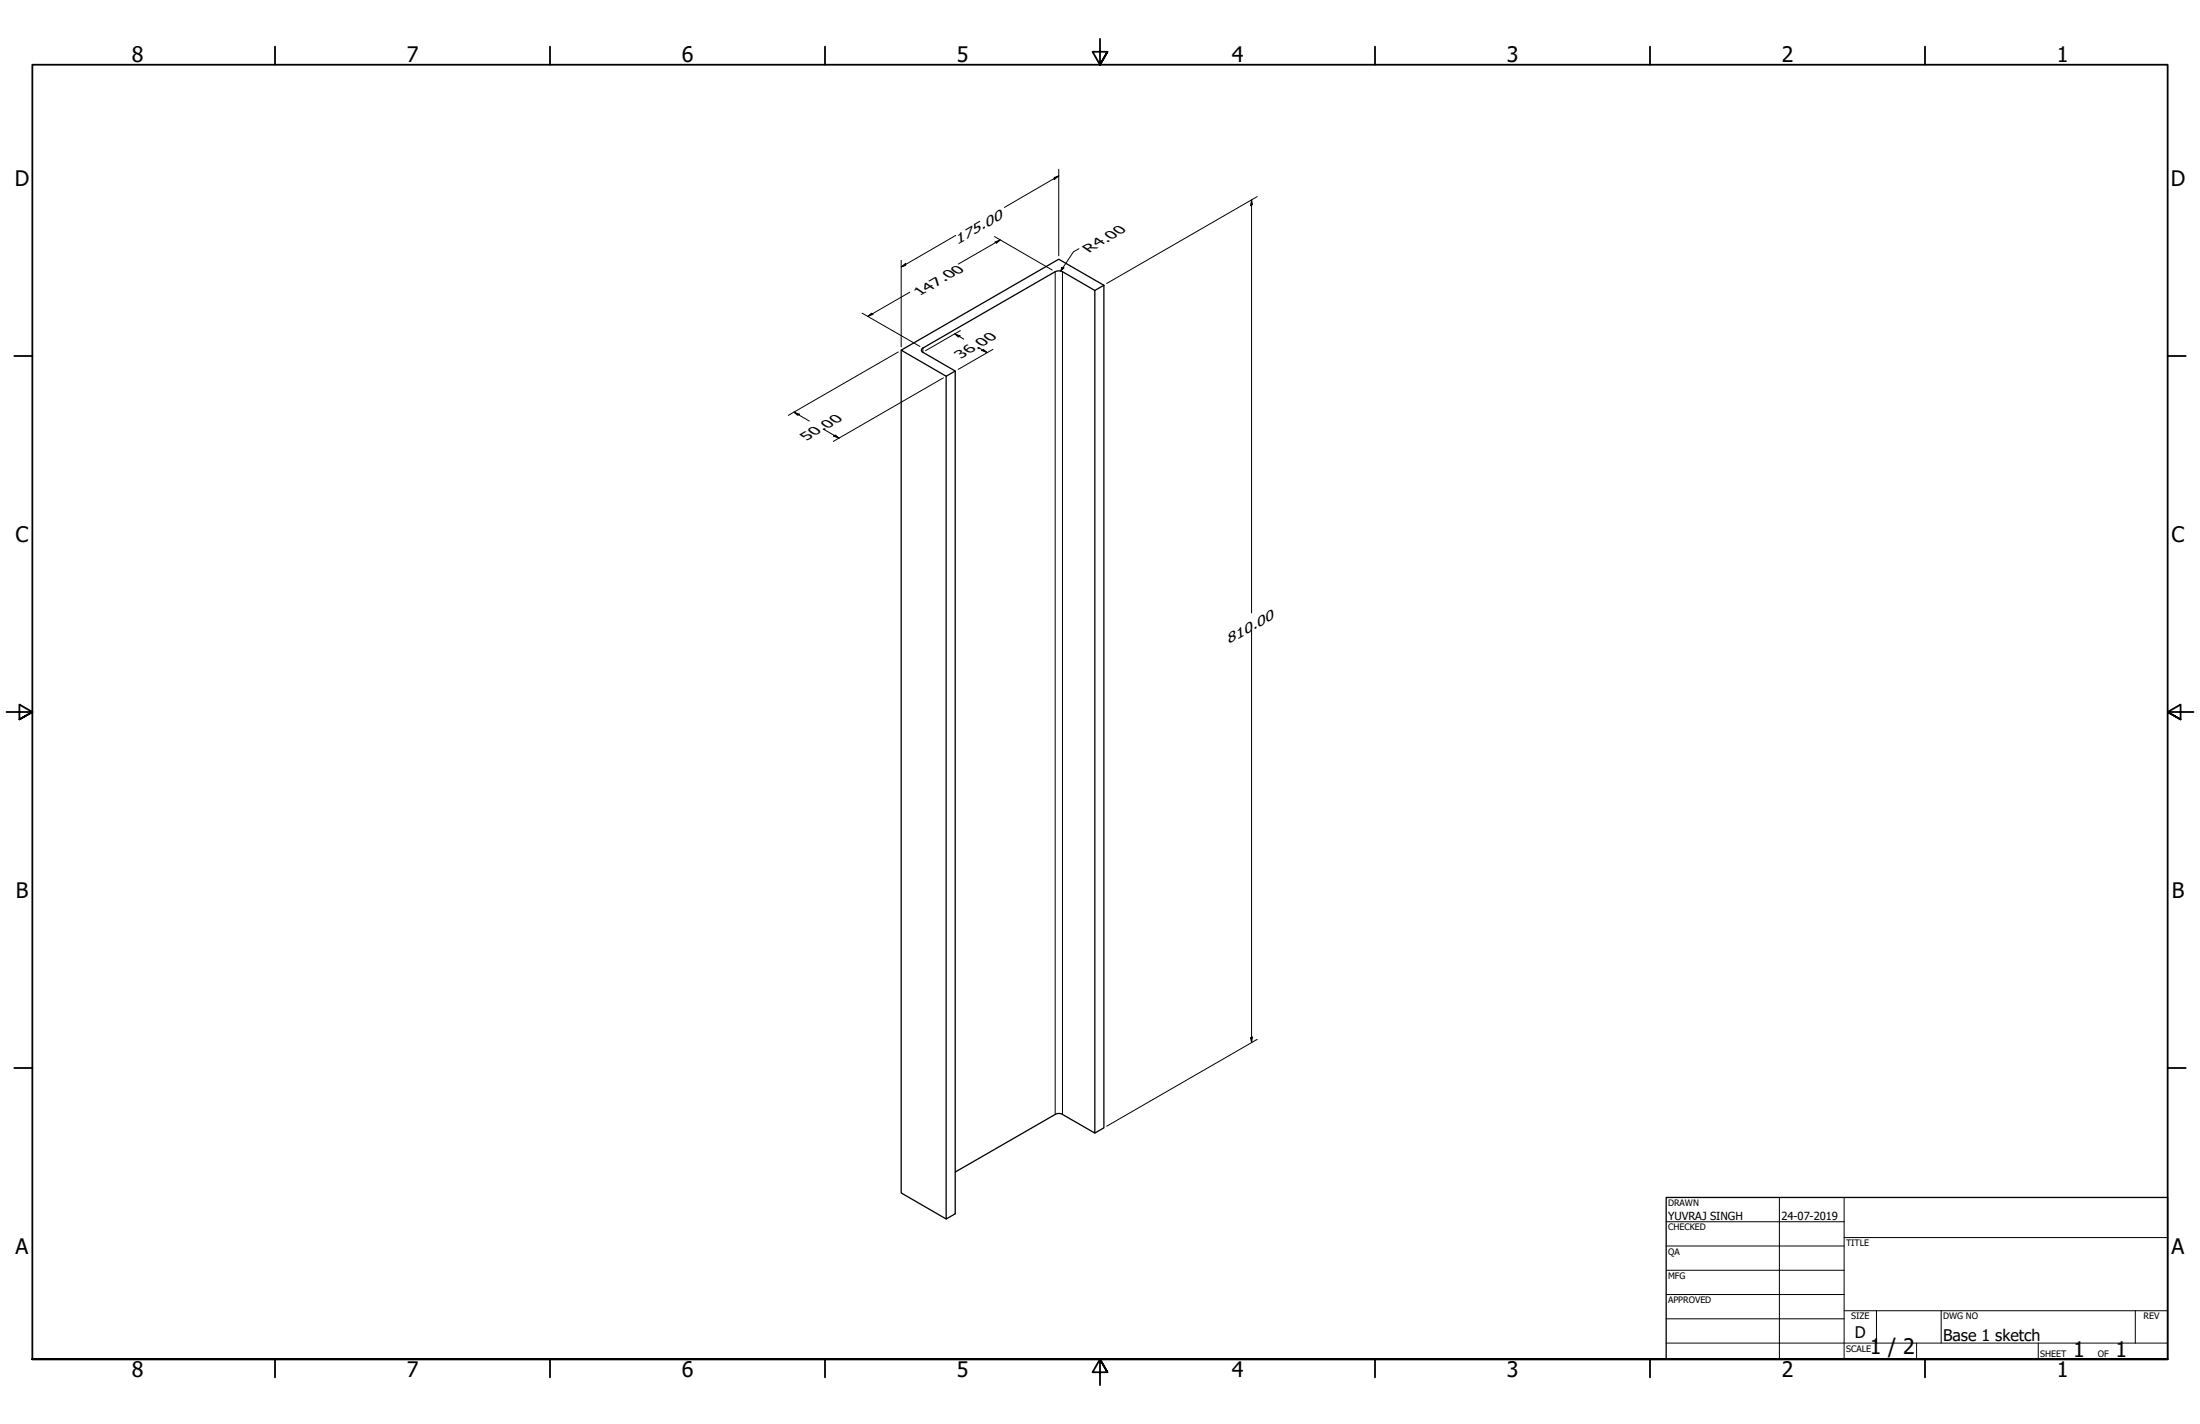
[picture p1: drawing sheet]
<svg xmlns="http://www.w3.org/2000/svg" width="864mm" height="559mm" viewBox="0 0 864 559" stroke-linecap="round" stroke-linejoin="round" font-family="sans-serif">
<!-- layer: Visible Narrow (ANSI) -->
<path d="M414.2 106.6v330.7M417.1 106.6v330.7M362.3 136.6v1.6" fill="none" stroke="#000" stroke-width=".39"/>
<!-- layer: Visible (ANSI) -->
<path d="M433.3 112v330.6l-3.5 2M433.3 112l-17.7-10.3-61.8 35.7 17.6 10.2M433.3 112l-3.5 2M353.8 137.4v330.7l17.6 10.2M371.4 147.6v330.7l3.6-2v-330.7l-12.7-7.4a.87 .87 0 0 1-.6-.8 .87 .87 0 0 1 .6-.8l52.4-30.2 1.2-.1 1.2 .3 12.7 7.4v330.6l-12.7-7.3-1.2-.4-1.2 .2-39.7 22.8M375 145.6l-3.6 2" fill="none" stroke="#000" stroke-width=".51"/>
<!-- layer: Border (ANSI) -->
<g fill="none" stroke="#000" stroke-width=".7">
<path d="M107.9 18.3v7.1M215.9 18.3v7.1M323.8 18.3v7.1M431.8 15.2v10.2l-2.9-5.1h5.8l-2.9 5.1 2.9-5.1M539.8 18.3v7.1M647.7 18.3v7.1M755.6 18.3v7.1M5.6 139.7h7.1M850.9 139.7h7.1M2.5 279.4h10.2l-5.1-2.9v5.8l5.1-2.9-5.1 2.9M861.1 279.4h-10.2l5.1-2.9v5.8l-5.1-2.9 5.1 2.9M5.6 419.1h7.1"/>
<path d="M850.9 419.1h7.1M12.7 533.4v-508h838.2v508h-838.2h838.2M107.9 533.4v7.1M215.9 533.4v7.1M323.8 533.4v7.1M434.7 538.5l-2.9-5.1 2.9 5.1h-5.8l2.9-5.1v10.2M539.8 533.4v7.1M647.7 533.4v7.1M755.6 533.4v7.1"/>
</g>
<!-- layer: Title (ANSI) -->
<g fill="none" stroke="#000" stroke-width=".39">
<path d="M654 479.4h69.9M698.5 469.9v63.5M723.9 469.9v63.5M654 488.9h69.9M654 498.5h69.9M723.9 485.6h127M654 508h69.9M654 517.5h69.9M723.9 514.3h127M736.6 514.3v12.7M762 514.3v12.7M838.2 514.3v12.7"/>
<path d="M654 527h196.9M752.3 527v6.4M800.1 527v6.4"/>
</g>
<path d="M654 469.9h196.9v63.5h-196.9z" fill="none" stroke="#000" stroke-width=".51"/>
<!-- layer: Dimension (ANSI) -->
<g fill="none" stroke="#000" stroke-width=".39">
<path d="M413.8 69.7l1.8-.7-1.8 1.5zM415.6 69l-21.3 12.4M415.6 66.4v34M491.3 78.4l.3 1.9-.7 .4zM491.3 78.4v162.1M493.5 77.2l-59.1 34.1M375.2 92.4l-21.4 12.4M390.4 92.8l22.7 13.2M390.5 95l2.1-.8-1.4 1.2zM392.6 94.2l-16.4 9.4M423.5 97.6l-2.1 1.2-5 7.6M353.8 104.8l1.7-1.5v.8z"/>
<path d="M353.8 102.2v33.9M357.1 114.7l-16.4 9.4M416.8 104.9l.9 .2-1.3 1.3zM338.4 122.9l22.7 13.1M340.7 124.1l1.4-1.2 .7 .4zM352.6 138.1l-43.2 24.9M374.8 131l2.1 .8-.7 .5zM374.8 131l3.5 2.1M377 129.7l-13.7 7.9M383.9 136.3l3.6 2.1M385.4 137.5l.7-.3 1.4 1.2zM389.8 137.1l-13.7 7.9"/>
<path d="M370.3 148.3l-43.2 24.9M311.7 161.7l2.1 .9-.7 .3zM311.7 161.7l6 3.5M323.3 168.5l6.1 3.5M327.2 171.1l.7-.4 1.5 1.3zM491.3 247v162.1M490.9 407.3l.7-.4-.3 2.2zM493.5 407.9l-59.1 34.1"/>
</g>
<g fill="#000">
<path d="M413.8 69.7l1.8-.7-1.8 1.5z" fill-rule="evenodd"/>
<path d="M390.5 95l2.1-.8-1.4 1.2z" fill-rule="evenodd"/>
<path d="M491.3 78.4l.3 1.9-.7 .4z" fill-rule="evenodd"/>
<path d="M353.8 104.8l1.7-1.5v.8z" fill-rule="evenodd"/>
<path d="M416.8 104.9l.9 .2-1.3 1.3z" fill-rule="evenodd"/>
<path d="M340.7 124.1l1.4-1.2 .7 .4z" fill-rule="evenodd"/>
<path d="M374.8 131l2.1 .8-.7 .5z" fill-rule="evenodd"/>
<path d="M385.4 137.5l.7-.3 1.4 1.2z" fill-rule="evenodd"/>
<path d="M311.7 161.7l2.1 .9-.7 .3z" fill-rule="evenodd"/>
<path d="M327.2 171.1l.7-.4 1.5 1.3z" fill-rule="evenodd"/>
<path d="M490.9 407.3l.7-.4-.3 2.2z" fill-rule="evenodd"/>
</g>
<g font-size="8.4">
<text x="51.7" y="24.4">8</text>
<text x="159.6" y="24.4">7</text>
<text x="267.6" y="24.4">6</text>
<text x="375.5" y="24.4">5</text>
<text x="483.5" y="24.4">4</text>
<text x="591.4" y="24.4">3</text>
<text x="699.4" y="24.4">2</text>
<text x="807.3" y="24.4">1</text>
<text x="5.8" y="72.9">D</text>
<text x="852.1" y="72.9">D</text>
<text x="6.1" y="212.6">C</text>
<text x="852.4" y="212.6">C</text>
<text x="6.2" y="352.3">B</text>
<text x="852.5" y="352.3">B</text>
<text x="6.1" y="492">A</text>
<text x="852.4" y="492">A</text>
<text x="734" y="531.3">1 / 2</text>
<text x="813.8" y="532.6">1</text>
<text x="830.5" y="532.6">1</text>
<text x="51.7" y="540.5">8</text>
<text x="159.6" y="540.5">7</text>
<text x="267.6" y="540.5">6</text>
<text x="375.5" y="540.5">5</text>
<text x="483.5" y="540.5">4</text>
<text x="591.4" y="540.5">3</text>
<text x="699.4" y="540.5">2</text>
<text x="807.3" y="540.5">1</text>
</g>
<g font-size="6.3">
<text x="728.1" y="524.9">D</text>
<text x="762.8" y="526.2">Base 1 sketch</text>
</g>
<g font-size="5.5">
<text x="375.7" y="96.1" transform="rotate(-30 375.7 96.1)">175.00</text>
<text x="482.3" y="252.9" transform="rotate(-30 482.3 252.9)">810.00</text>
</g>
<g font-size="5.4">
<text x="427.5" y="99.3" transform="rotate(-30 427.5 99.3)">R4.00</text>
<text x="361.1" y="116.3" transform="rotate(-30 361.1 116.3)">147.00</text>
<text x="377.2" y="140.9" transform="rotate(-30 377.2 140.9)">36.00</text>
<text x="316.5" y="173" transform="rotate(-30 316.5 173)">50.00</text>
</g>
<g font-size="4.4">
<text x="654.8" y="478.6">YUVRAJ SINGH</text>
<text x="699.3" y="478.6">24-07-2019</text>
</g>
<g font-size="3.5">
<text x="654.8" y="473.2">DRAWN</text>
<text x="654.8" y="482.8">CHECKED</text>
<text x="724.7" y="488.9">TITLE</text>
<text x="654.8" y="492.3">QA</text>
<text x="654.8" y="501.8">MFG</text>
<text x="654.8" y="511.4">APPROVED</text>
<text x="726.7" y="517.7">SIZE</text>
<text x="762.8" y="517.7">DWG NO</text>
<text x="841.4" y="517.7">REV</text>
<text x="724.7" y="530.4">SCALE</text>
<text x="800.9" y="532.6">SHEET</text>
<text x="823.5" y="532.6">OF</text>
</g>
</svg>
